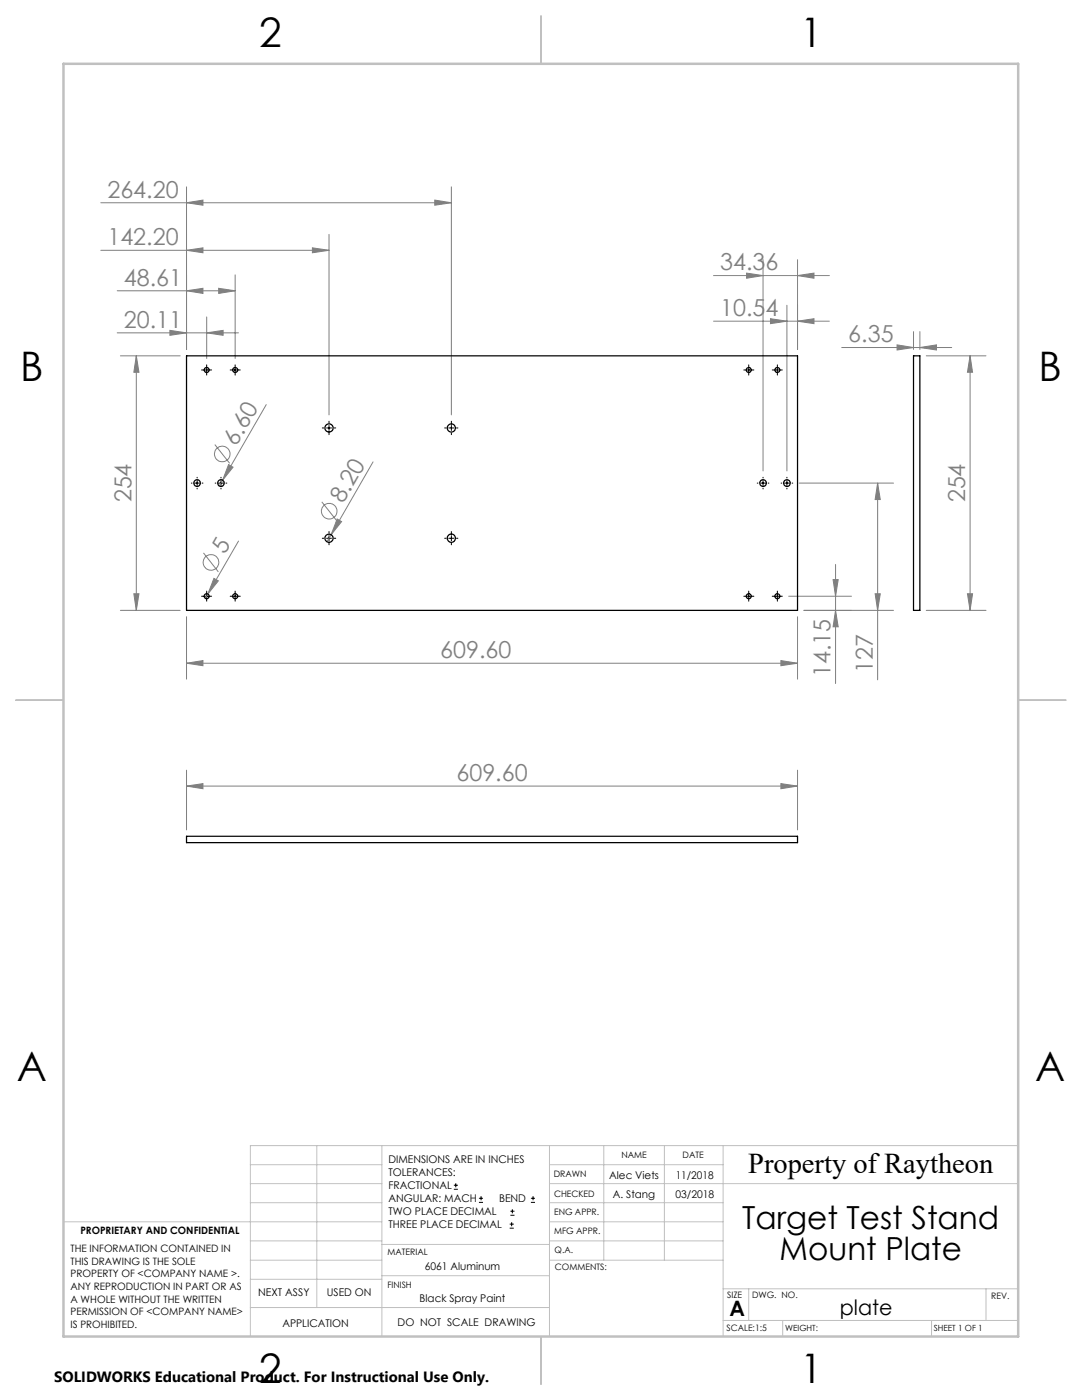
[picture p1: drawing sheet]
<svg xmlns="http://www.w3.org/2000/svg" width="216mm" height="279mm" viewBox="0 0 216 279" stroke-linecap="round" stroke-linejoin="round" font-family="sans-serif">
<g fill="none" stroke="#808080" stroke-width=".2">
<path d="M37.2 37.3v32.4M86.7 39.9l3.4 .6-3.4 .5zM90.1 37.3v45.5M20.1 50h45.6M20.1 40.5h70M23.4 58h23.5M37.2 50l3.3-.5v.9zM37.2 40.5l3.3-.6v1.1zM37.2 58l3.3-.5v1.1zM43.6 57.5l3.3 .5-3.3 .6zM46.9 54.9v16.6M62.3 49.5l3.4 .5-3.4 .4z"/>
<path d="M65.7 46.8v36M142.4 55h23.1M149 54.5l3.3 .5-3.3 .5zM152.3 51.8v42.2M159.1 55l3.3-.5v1zM159.1 51.8v17.9M23.4 66.4h24.2M24 71h11.9M27.2 71l.5 3.3h-1zM27.2 71v50.8M33.9 65.9l3.3 .5-3.3 .5zM41.2 66.4l3.3-.5v1z"/>
<path d="M41.2 63.3v8.2M142.4 64.1h23.1M153.7 63.6l3.3 .5-3.3 .5zM157 60.9v33.1M159.1 64.1l3.3-.5v1zM168 69.4h21.9M179 68.8l3.3 .6-3.3 .5zM182.3 66.2v3.5M183.6 69.4l3.3-.6v1.1zM183.6 66.2v3.5M184.8 71h11.9M193.6 71l.5 3.3h-1.1z"/>
<path d="M193.6 71v50.8M42.9 88.7l2.9 3.8M44.4 95.8l-.7 1.2M45.6 92.7l.9 .5-2.1 2.6zM53.1 80.8l-8.7 15M74.4 92.2l-8.3 14.5M159.5 96.4h18.8M175.1 96.4l.5 3.3h-1zM175.1 96.4v39.3M26.7 118.5h1l-.5 3.3zM40.6 110.3l3 3.8M41.5 118.5l-.5 .9"/>
<path d="M42.7 115.4l.9 .5-2.1 2.6zM47.6 108l-6.1 10.5M64.2 100.2l3 3.7M66.1 106.7l-.9 1.4M67.3 103.6l.9 .5-2.1 2.6zM157.4 119h12.5M166.2 115.7h1.1l-.6 3.3zM166.7 112.6v23.8M174.6 118.5h1l-.5 3.3zM193 118.5h1.1l-.5 3.3zM24 121.8h11.9M37.2 132.4l3.3-.6v1.1z"/>
<path d="M37.2 123.1v12.4M37.2 132.4h121.9M155.8 131.8l3.3 .6-3.3 .5zM159.1 123.1v12.4M160.4 121.8h17.9M166.7 121.8l.6 3.3h-1.1zM184.8 121.8h11.9M37.2 156.9l3.3-.5v1zM37.2 153.7v11.9M37.2 156.9h121.9M155.8 156.4l3.3 .5-3.3 .5zM159.1 153.7v11.9"/>
<circle cx="44.3" cy="90.6" r="1.56"/>
<circle cx="42.1" cy="112.2" r="1.56"/>
<circle cx="65.7" cy="102" r="1.56"/>
</g>
<g fill="none" stroke="#000" stroke-width=".2">
<path d="M40.2 73.8h2M41.2 72.8v2.1M45.9 73.8h2M46.9 72.8v2.1M148.4 73.8h2M149.4 72.8v2.1M154.1 73.8h2M155.1 72.8v2.1M38.2 96.4h.1M38.8 96.4h1M39.3 95.2v.2M39.3 95.9v1"/>
<path d="M39.3 97.4v.2M40.3 96.4h.2M42.9 96.4h.2M43.6 96.4h1M44.1 95.2v.2M44.1 95.9v1M44.1 97.4v.2M45.1 96.4h.2M64.3 85.4h.3M65.2 85.4h.9M65.7 84.1v.3M65.7 84.9v1"/>
<path d="M65.7 86.4v.3M66.7 85.4h.3M88.7 85.4h.3M89.5 85.4h1.1M90.1 84.1v.3M90.1 84.9v1M90.1 86.4v.3M91.1 85.4h.3M151.1 96.4h.1M151.8 96.4h1M152.3 95.2v.2M152.3 95.9v1"/>
<path d="M152.3 97.4v.2M153.3 96.4h.1M155.9 96.4h.1M156.5 96.4h1.1M157 95.2v.2M157 95.9v1M157 97.4v.2M158 96.4h.2M40.2 119h2M41.2 118v2M45.9 119h2M46.9 118v2"/>
<path d="M64.3 107.4h.3M65.2 107.4h.9M65.7 106.1v.3M65.7 106.9v1M65.7 108.4v.3M66.7 107.4h.3M88.7 107.4h.3M89.5 107.4h1.1M90.1 106.1v.3M90.1 106.9v1M90.1 108.4v.3M91.1 107.4h.3"/>
<path d="M148.4 119h2M149.4 118v2M154.1 119h2M155.1 118v2M90.6 237.3h.8M90.6 236.5h.8M90.9 236.1v.9M95.6 240h.8M95.6 239.1h.8M96 238.7v.8M105.9 240h.9M105.9 239.1h.9"/>
<path d="M106.4 238.7v.8M101.7 245.1h.8M101.7 244.3h.8M101.8 242.5h.9M101.8 241.7h.9M102.1 243.9v.8M102.2 241.3v.8"/>
</g>
<g fill="none" stroke="#c0c0c0" stroke-width=".2">
<path d="M50 232.4h26.2M50 236.2h26.2M63.2 228.6v32.3M76.2 228.6v38.1M109.6 228.6v38.1M109.6 232.4h34.7M109.6 236.2h93.6M120.5 228.6v22.9M132.6 228.6v22.9M144.3 228.6v38.1M203.2 228.6h-153.2v38.1M12.7 243.8h63.5"/>
<path d="M50 251.5h26.2M50 240h26.2M50 247.7h26.2M50 255.3h26.2M76.2 254.6h33.4M76.2 248.4h33.4M109.6 251.5h34.7M109.6 243.8h34.7M109.6 240h34.7M109.6 247.7h34.7M144.3 257.2h58.9M149.4 257.2v6.3"/>
<path d="M196.7 257.2v6.3M50 260.9h59.6M144.3 263.5h58.9M156.2 263.5v3.2M185.9 263.5v3.2"/>
</g>
<path d="M108 3.2v9.5M3.1 139.7h9.6M203.2 139.7h9.5M108 266.7v9.6" fill="none" stroke="#c0c0c0" stroke-width=".25"/>
<path d="M12.7 12.7h190.5v254h-190.5z" fill="none" stroke="#c0c0c0" stroke-width=".5"/>
<g fill="#808080">
<path d="M67.3 103.6l.9 .5-2.1 2.6z"/>
<path d="M45.6 92.7l.9 .5-2.1 2.6z"/>
<path d="M42.7 115.4l.9 .5-2.1 2.6z"/>
<path d="M41.2 66.4l3.3-.5v1zM33.9 65.9l3.3 .5-3.3 .5zM43.6 57.5l3.3 .5-3.3 .6zM37.2 58l3.3-.5v1.1z"/>
<path d="M37.2 132.4l3.3-.6v1.1zM155.8 131.8l3.3 .6-3.3 .5zM37.2 50l3.3-.5v.9zM62.3 49.5l3.4 .5-3.4 .4zM37.2 40.5l3.3-.6v1.1zM86.7 39.9l3.4 .6-3.4 .5zM153.7 63.6l3.3 .5-3.3 .5zM159.1 64.1l3.3-.5v1zM149 54.5l3.3 .5-3.3 .5zM159.1 55l3.3-.5v1zM179 68.8l3.3 .6-3.3 .5zM183.6 69.4l3.3-.6v1.1zM37.2 156.9l3.3-.5v1zM155.8 156.4l3.3 .5-3.3 .5z"/>
<path d="M174.6 118.5h1l-.5 3.3zM175.1 96.4l.5 3.3h-1zM193 118.5h1.1l-.5 3.3zM193.6 71l.5 3.3h-1.1z"/>
<path d="M27.2 71l.5 3.3h-1zM26.7 118.5h1l-.5 3.3zM166.2 115.7h1.1l-.6 3.3zM166.7 121.8l.6 3.3h-1.1z"/>
</g>
<g fill="none" stroke="#000" stroke-width=".25">
<path d="M37.2 71h121.9v50.8h-121.9zM182.3 71h1.3v50.8h-1.3zM37.2 166.9h121.9v1.3h-121.9z"/>
<circle cx="41.2" cy="73.8" r=".5"/>
<circle cx="46.9" cy="73.8" r=".5"/>
<circle cx="149.4" cy="73.8" r=".5"/>
<circle cx="155.1" cy="73.8" r=".5"/>
<circle cx="39.3" cy="96.4" r=".67"/>
<circle cx="44.1" cy="96.4" r=".67"/>
<circle cx="65.7" cy="85.4" r=".82"/>
<circle cx="90.1" cy="85.4" r=".82"/>
<circle cx="152.3" cy="96.4" r=".67"/>
<circle cx="157" cy="96.4" r=".67"/>
<circle cx="41.2" cy="119" r=".5"/>
<circle cx="46.9" cy="119" r=".51"/>
<circle cx="65.7" cy="107.4" r=".82"/>
<circle cx="90.1" cy="107.4" r=".82"/>
<circle cx="149.4" cy="119" r=".51"/>
<circle cx="155.1" cy="119" r=".51"/>
</g>
<g font-size="8.1">
<text x="51.7" y="9.3">2</text>
<text x="159.7" y="9.3">1</text>
<text x="4" y="76">B</text>
<text x="207.2" y="76">B</text>
<text x="3.3" y="215.7">A</text>
<text x="206.5" y="215.7">A</text>
<text x="51.7" y="276">2</text>
<text x="159.7" y="276">1</text>
</g>
<g font-size="6.3">
<text x="148.1" y="245.4">Target Test Stand</text>
<text x="155.6" y="251.4">Mount Plate</text>
</g>
<text font-size="5.7" x="149.3" y="234.1">Property of Raytheon</text>
<g font-size="4.7" fill="#808080">
<text x="21.4" y="39.4">264.20</text>
<text x="21.4" y="48.9">142.20</text>
<text x="143.7" y="54">34.36</text>
<text x="24.7" y="57">48.61</text>
<text x="24.7" y="65.4">20.11</text>
<text x="143.7" y="63.1">10.54</text>
<text x="169.3" y="68.3">6.35</text>
<text x="47.1" y="89.2" transform="rotate(-60 47.1 89.2)">6.60</text>
<text x="26.2" y="100.3" transform="rotate(-90 26.2 100.3)">254</text>
<text x="68.5" y="100.6" transform="rotate(-60 68.5 100.6)">8.20</text>
<text x="192.6" y="100.3" transform="rotate(-90 192.6 100.3)">254</text>
<text x="44.9" y="110.9" transform="rotate(-60 44.9 110.9)">5</text>
<text x="87.8" y="131.3">609.60</text>
<text x="165.7" y="135.1" transform="rotate(-90 165.7 135.1)">14.15</text>
<text x="174.1" y="134.4" transform="rotate(-90 174.1 134.4)">127</text>
<text x="91.1" y="155.9">609.60</text>
</g>
<g font-size="4.2">
<text x="145.6" y="262.7">A</text>
<text x="167.6" y="262.4">plate</text>
</g>
<text font-size="3" x="10.8" y="275.7">SOLIDWORKS Educational Product. For Instructional Use Only.</text>
<g font-size="2.1">
<text x="77.5" y="232.2">DIMENSIONS ARE IN INCHES</text>
<text x="77.5" y="234.7">TOLERANCES:</text>
<text x="77.5" y="237.3">FRACTIONAL</text>
<text x="77.5" y="239.9">ANGULAR: MACH</text>
<text x="99.6" y="239.9">BEND</text>
<text x="121.5" y="235.2">Alec Viets</text>
<text x="122.3" y="239">A. Stang</text>
<text x="134.8" y="239">03/2018</text>
<text x="134.8" y="235.2">11/2018</text>
<text x="77.5" y="242.5">TWO PLACE DECIMAL</text>
<text x="77.5" y="245.1">THREE PLACE DECIMAL</text>
<text x="84.7" y="253.4">6061 Aluminum</text>
<text x="51.5" y="258.7">NEXT ASSY</text>
<text x="65.2" y="258.6">USED ON</text>
<text x="83.7" y="259.8">Black Spray Paint</text>
<text x="56.3" y="264.8">APPLICATION</text>
<text x="79.3" y="264.6">DO NOT SCALE DRAWING</text>
</g>
<g font-size="2">
<text x="14.1" y="249.9">THE INFORMATION CONTAINED IN</text>
<text x="16" y="246.3">PROPRIETARY AND CONFIDENTIAL</text>
<text x="14.1" y="252.4">THIS DRAWING IS THE SOLE</text>
<text x="14.1" y="254.9">PROPERTY OF &lt;COMPANY NAME &gt;.</text>
<text x="14.1" y="257.4">ANY REPRODUCTION IN PART OR AS</text>
<text x="14.1" y="260">A WHOLE WITHOUT THE WRITTEN</text>
<text x="14.1" y="262.5">PERMISSION OF &lt;COMPANY NAME&gt;</text>
<text x="14.1" y="265">IS PROHIBITED.</text>
</g>
<g font-size="1.8">
<text x="124" y="231.1">NAME</text>
<text x="136.2" y="231.1">DATE</text>
<text x="110.5" y="234.8">DRAWN</text>
<text x="110.5" y="238.9">CHECKED</text>
<text x="110.6" y="242.5">ENG APPR.</text>
<text x="77.3" y="250.5">MATERIAL</text>
<text x="110.6" y="246.3">MFG APPR.</text>
<text x="110.7" y="250">Q.A.</text>
<text x="77.3" y="257">FINISH</text>
<text x="110.7" y="253.5">COMMENTS:</text>
<text x="145.1" y="259">SIZE</text>
<text x="150.1" y="259.1">DWG. NO.</text>
<text x="197.8" y="259.2">REV.</text>
<text x="145" y="265.7">SCALE:1:5</text>
</g>
<g font-size="1.7">
<text x="156.7" y="265.7">WEIGHT:</text>
<text x="186.3" y="265.7">SHEET 1 OF 1</text>
</g>
</svg>
